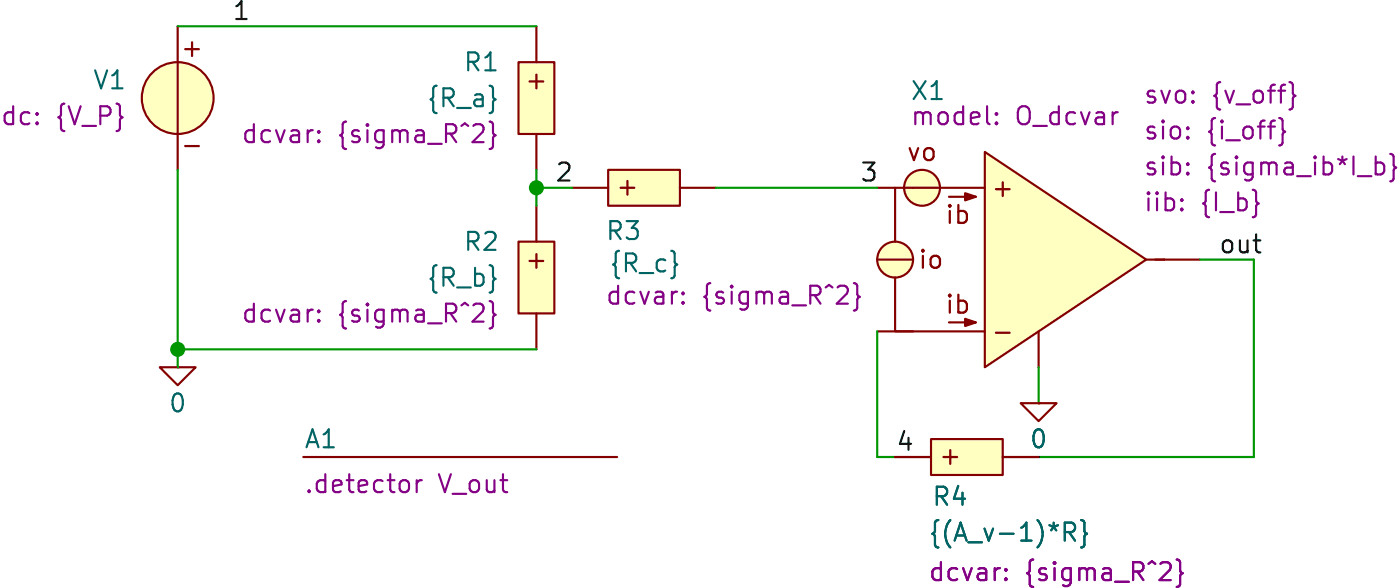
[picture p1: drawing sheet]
(kicad_sch
 (version 20231120)
 (generator "eeschema")
 (generator_version "8.0")
 (paper "A4")
 (title_block
  (title "VampBiasTotal"))
 (lib_symbols
  (symbol "SLiCAP:Command"
   (pin_numbers hide)
   (pin_names
    (offset 0) hide) (exclude_from_sim no) (in_bom yes) (on_board yes)
   (property "Reference" "A?" (at 0 1.27 0) (do_not_autoplace) (effects (font (size 1.27 1.27)) (justify left)))
   (property "Value" "" (at 0 -0.635 0) (effects (font (size 1.27 1.27)) (justify left) (hide yes)))
   (property "Footprint" "" (at 0 -1.27 0) (effects (font (size 1.27 1.27)) (justify left) (hide yes)))
   (property "Datasheet" "" (at 0 -1.27 0) (effects (font (size 1.27 1.27)) (justify left) (hide yes)))
   (property "Description" "SLiCAP command (.lib, .param, .model. subckt}" (at 23.114 -4.064 0) (effects (font (size 1.27 1.27)) (hide yes)))
   (property "command" "?" (at 0 -1.905 0) (do_not_autoplace) (effects (font (size 1.27 1.27)) (justify left)))
   (symbol "Command_0_1"
    (polyline (pts (xy 0 0) (xy 22.225 0)) (stroke (width 0) (type default)) (fill (type none)))))
  (symbol "SLiCAP:GND"
   (power)
   (pin_numbers hide)
   (pin_names
    (offset 0) hide) (exclude_from_sim no) (in_bom yes) (on_board yes)
   (property "Reference" "#0" (at 0 -5.08 0) (effects (font (size 1.27 1.27)) (hide yes)))
   (property "Value" "0" (at 0 -2.54 0) (do_not_autoplace) (effects (font (size 1.27 1.27))))
   (property "Footprint" "" (at 0 0 0) (effects (font (size 1.27 1.27)) (hide yes)))
   (property "Datasheet" "" (at 0 -10.16 0) (effects (font (size 1.27 1.27)) (hide yes)))
   (property "Description" "0V reference potential" (at 0 -7.62 0) (effects (font (size 1.27 1.27)) (hide yes)))
   (symbol "GND_0_1"
    (polyline (pts (xy -1.27 0) (xy 0 -1.27) (xy 1.27 0) (xy -1.27 0)) (stroke (width 0) (type default)) (fill (type none))))
   (symbol "GND_1_1"
    (pin power_in line (at 0 0 0) (length 0) (name "~" (effects (font (size 1.016 1.016)))) (number "1" (effects (font (size 1.016 1.016)))))))
  (symbol "SLiCAP:O_dcvar"
   (pin_numbers hide)
   (pin_names
    (offset 0) hide) (exclude_from_sim no) (in_bom yes) (on_board yes)
   (property "Reference" "X?" (at 1.27 6.985 0) (effects (font (size 1.27 1.27)) (justify left)))
   (property "Value" "" (at 2.54 5.08 0) (effects (font (size 1.27 1.27)) (justify left) (hide yes)))
   (property "Footprint" "" (at 2.54 -1.27 0) (effects (font (size 1.27 1.27)) (justify left) (hide yes)))
   (property "Datasheet" "" (at 2.54 -1.27 0) (effects (font (size 1.27 1.27)) (justify left) (hide yes)))
   (property "Description" "OpAmp (nullor) with dcvar parameters for the  input-referred DC offset voltage and offset current and for the bias current" (at 45.72 -13.97 0) (effects (font (size 1.27 1.27)) (hide yes)))
   (property "svo" "{sigma_vo}" (at 3.81 -3.81 0) (show_name) (do_not_autoplace) (effects (font (size 1.27 1.27)) (justify left)))
   (property "sio" "{sigma_io}" (at 3.81 -6.35 0) (show_name) (do_not_autoplace) (effects (font (size 1.27 1.27)) (justify left)))
   (property "model" "O_dcvar" (at 1.27 5.08 0) (show_name) (effects (font (size 1.27 1.27)) (justify left)))
   (property "sib" "{sigma_ib}" (at 3.81 -8.89 0) (show_name) (do_not_autoplace) (effects (font (size 1.27 1.27)) (justify left)))
   (property "iib" "{I_b}" (at 3.81 -11.43 0) (show_name) (do_not_autoplace) (effects (font (size 1.27 1.27)) (justify left)))
   (symbol "O_dcvar_0_1"
    (polyline (pts (xy -12.7 0) (xy -10.16 0)) (stroke (width 0) (type default)) (fill (type none)))
    (polyline (pts (xy -5.715 -4.445) (xy -7.62 -4.445)) (stroke (width 0) (type solid)) (fill (type none)))
    (polyline (pts (xy -5.715 4.445) (xy -7.62 4.445)) (stroke (width 0) (type solid)) (fill (type none)))
    (polyline (pts (xy 6.35 0) (xy 7.62 0)) (stroke (width 0) (type default)) (fill (type none)))
    (polyline (pts (xy 7.62 0) (xy 6.985 0)) (stroke (width 0) (type default)) (fill (type none)))
    (polyline (pts (xy -11.43 -1.27) (xy -11.43 -5.08) (xy -5.08 -5.08)) (stroke (width 0) (type default)) (fill (type none)))
    (polyline (pts (xy -5.715 -4.445) (xy -6.477 -4.191) (xy -6.477 -4.699) (xy -5.715 -4.445)) (stroke (width 0) (type solid)) (fill (type outline)))
    (polyline (pts (xy -5.715 4.445) (xy -6.477 4.699) (xy -6.477 4.191) (xy -5.715 4.445)) (stroke (width 0) (type solid)) (fill (type outline))))
   (symbol "O_dcvar_1_0"
    (pin power_out line (at 10.16 0 180) (length 2.54) (name "outP" (effects (font (size 1.27 1.27)))) (number "3" (effects (font (size 1.27 1.27)))))
    (pin power_out line (at -1.27 -7.62 90) (length 2.54) (name "outN" (effects (font (size 1.27 1.27)))) (number "4" (effects (font (size 1.27 1.27))))))
   (symbol "O_dcvar_1_1"
    (circle (center -11.43 0) (radius 1.27) (stroke (width 0) (type default)) (fill (type background)))
    (circle (center -9.525 5.08) (radius 1.27) (stroke (width 0) (type default)) (fill (type background)))
    (polyline (pts (xy -11.43 1.27) (xy -11.43 5.08)) (stroke (width 0) (type default)) (fill (type none)))
    (polyline (pts (xy -10.16 5.08) (xy -5.08 5.08)) (stroke (width 0) (type default)) (fill (type none)))
    (polyline (pts (xy 6.35 0) (xy -5.08 7.62) (xy -5.08 -7.62) (xy 6.35 0)) (stroke (width 0) (type default)) (fill (type background)))
    (text "+" (at -3.81 5.08 0) (effects (font (size 1.27 1.27))))
    (text "-" (at -3.81 -5.08 0) (effects (font (size 1.27 1.27))))
    (text "ib" (at -6.985 -3.175 0) (effects (font (size 1.27 1.27))))
    (text "ib" (at -6.985 3.175 0) (effects (font (size 1.27 1.27))))
    (text "io" (at -8.89 0 0) (effects (font (size 1.27 1.27))))
    (text "vo" (at -9.525 7.62 0) (effects (font (size 1.27 1.27))))
    (pin input line (at -12.7 5.08 0) (length 2.54) (name "inp" (effects (font (size 1.27 1.27)))) (number "1" (effects (font (size 1.27 1.27)))))
    (pin input line (at -12.7 -5.08 0) (length 2.54) (name "inN" (effects (font (size 1.27 1.27)))) (number "2" (effects (font (size 1.27 1.27)))))))
  (symbol "SLiCAP:R"
   (pin_numbers hide)
   (pin_names
    (offset 1.016) hide) (exclude_from_sim no) (in_bom yes) (on_board yes)
   (property "Reference" "R?" (at 1.905 3.81 0) (effects (font (size 1.27 1.27)) (justify left)))
   (property "Value" "?" (at 1.905 1.905 0) (show_name) (effects (font (size 1.27 1.27)) (justify left)))
   (property "Footprint" "" (at 0.635 -3.175 0) (effects (font (size 1.27 1.27)) (hide yes)))
   (property "Datasheet" "" (at 0.635 -3.175 0) (effects (font (size 1.27 1.27)) (hide yes)))
   (property "Description" "Resistor (cannot have zero resistance)" (at 21.082 -5.842 0) (effects (font (size 1.27 1.27)) (hide yes)))
   (property "model" "R" (at 1.905 -3.81 0) (show_name) (effects (font (size 1.27 1.27)) (justify left) (hide yes)))
   (property "noisetemp" "0" (at 1.905 0 0) (show_name) (effects (font (size 1.27 1.27)) (justify left)))
   (property "noiseflow" "0" (at 15.24 0 0) (show_name) (effects (font (size 1.27 1.27)) (justify left)))
   (property "dcvar" "0" (at 1.905 -1.905 0) (show_name) (effects (font (size 1.27 1.27)) (justify left)))
   (property "dcvarlot" "0" (at 15.24 -1.905 0) (show_name) (effects (font (size 1.27 1.27)) (justify left)))
   (symbol "R_0_0"
    (text "+" (at 0 1.27 0) (effects (font (size 1.27 1.27)))))
   (symbol "R_1_0"
    (pin passive line (at 0 5.08 270) (length 2.54) (name "1" (effects (font (size 1.27 1.27)))) (number "1" (effects (font (size 1.27 1.27)))))
    (pin passive line (at 0 -5.08 90) (length 2.54) (name "2" (effects (font (size 1.27 1.27)))) (number "2" (effects (font (size 1.27 1.27))))))
   (symbol "R_1_1"
    (rectangle (start -1.27 2.54) (end 1.27 -2.54) (stroke (width 0) (type solid)) (fill (type background)))))
  (symbol "SLiCAP:V"
   (pin_numbers hide)
   (pin_names
    (offset 0) hide) (exclude_from_sim no) (in_bom yes) (on_board yes)
   (property "Reference" "V?" (at 3.175 4.445 0) (effects (font (size 1.27 1.27)) (justify left)))
   (property "Value" "?" (at 3.175 2.54 0) (show_name) (effects (font (size 1.27 1.27)) (justify left)))
   (property "Footprint" "" (at 0 -1.27 0) (effects (font (size 1.27 1.27)) (justify left) (hide yes)))
   (property "Datasheet" "" (at 0 -1.27 0) (effects (font (size 1.27 1.27)) (justify left) (hide yes)))
   (property "Description" "Independent voltage source" (at 16.51 -7.112 0) (effects (font (size 1.27 1.27)) (hide yes)))
   (property "noise" "0" (at 3.175 -3.175 0) (show_name) (effects (font (size 1.27 1.27)) (justify left)))
   (property "dc" "0" (at 3.175 0.635 0) (show_name) (effects (font (size 1.27 1.27)) (justify left)))
   (property "dcvar" "0" (at 3.175 -1.27 0) (show_name) (effects (font (size 1.27 1.27)) (justify left)))
   (property "model" "V" (at 3.175 -5.08 0) (show_name) (effects (font (size 1.27 1.27)) (justify left) (hide yes)))
   (symbol "V_0_0"
    (text "+" (at -1.016 3.556 0) (effects (font (size 1.27 1.27))))
    (text "-" (at -1.016 -3.302 0) (effects (font (size 1.27 1.27))))
    (pin power_out line (at 0 5.08 270) (length 2.54) (name "p" (effects (font (size 1.27 1.27)))) (number "1" (effects (font (size 1.27 1.27)))))
    (pin power_out line (at 0 -5.08 90) (length 2.54) (name "n" (effects (font (size 1.27 1.27)))) (number "2" (effects (font (size 1.27 1.27))))))
   (symbol "V_0_1"
    (polyline (pts (xy 0 2.54) (xy 0 -2.54)) (stroke (width 0) (type solid)) (fill (type none))))
   (symbol "V_1_0"
    (circle (center 0 0) (radius 2.54) (stroke (width 0) (type solid)) (fill (type background))))))
 (junction
  (at 52.07 63.5)
  (diameter 0)
  (color 0 0 0 0))
 (junction
  (at 77.47 52.07)
  (diameter 0)
  (color 0 0 0 0))
 (wire
  (pts (xy 128.27 71.12) (xy 113.03 71.12))
  (stroke (width 0) (type default)))
 (wire
  (pts (xy 101.6 71.12) (xy 102.87 71.12))
  (stroke (width 0) (type default)))
 (wire
  (pts (xy 90.17 52.07) (xy 101.6 52.07))
  (stroke (width 0) (type default)))
 (wire
  (pts (xy 52.07 50.8) (xy 52.07 63.5))
  (stroke (width 0) (type default)))
 (wire
  (pts (xy 52.07 63.5) (xy 52.07 64.77))
  (stroke (width 0) (type default)))
 (wire
  (pts (xy 101.6 62.23) (xy 101.6 71.12))
  (stroke (width 0) (type default)))
 (wire
  (pts (xy 77.47 53.34) (xy 77.47 52.07))
  (stroke (width 0) (type default)))
 (wire
  (pts (xy 124.46 57.15) (xy 128.27 57.15))
  (stroke (width 0) (type default)))
 (wire
  (pts (xy 52.07 40.64) (xy 77.47 40.64))
  (stroke (width 0) (type default)))
 (wire
  (pts (xy 77.47 50.8) (xy 77.47 52.07))
  (stroke (width 0) (type default)))
 (wire
  (pts (xy 113.03 64.77) (xy 113.03 67.31))
  (stroke (width 0) (type default)))
 (wire
  (pts (xy 77.47 52.07) (xy 80.01 52.07))
  (stroke (width 0) (type default)))
 (wire
  (pts (xy 128.27 57.15) (xy 128.27 71.12))
  (stroke (width 0) (type default)))
 (wire
  (pts (xy 52.07 63.5) (xy 77.47 63.5))
  (stroke (width 0) (type default)))
 (label "4"
  (at 102.87 71.12 0)
  (fields_autoplaced yes)
  (effects (font (size 1.27 1.27)) (justify left bottom)))
 (label "2"
  (at 78.74 52.07 0)
  (fields_autoplaced yes)
  (effects (font (size 1.27 1.27)) (justify left bottom)))
 (label "out"
  (at 125.73 57.15 0)
  (fields_autoplaced yes)
  (effects (font (size 1.27 1.27)) (justify left bottom)))
 (label "3"
  (at 100.33 52.07 0)
  (fields_autoplaced yes)
  (effects (font (size 1.27 1.27)) (justify left bottom)))
 (label "1"
  (at 55.88 40.64 0)
  (fields_autoplaced yes)
  (effects (font (size 1.27 1.27)) (justify left bottom)))
 (symbol
  (lib_id "SLiCAP:V")
  (at 52.07 45.72 0)
  (mirror y)
  (unit 1)
  (exclude_from_sim no)
  (in_bom yes)
  (on_board yes)
  (dnp no)
  (property "Reference" "V1" (at 48.514 44.45 0) (effects (font (size 1.27 1.27)) (justify left)))
  (property "Value" "0" (at 48.26 43.0529 0) (effects (font (size 1.27 1.27)) (justify left) (hide yes)))
  (property "Footprint" "" (at 52.07 46.99 0) (effects (font (size 1.27 1.27)) (justify left) (hide yes)))
  (property "Datasheet" "" (at 52.07 46.99 0) (effects (font (size 1.27 1.27)) (justify left) (hide yes)))
  (property "Description" "Independent voltage source" (at 35.56 52.832 0) (effects (font (size 1.27 1.27)) (hide yes)))
  (property "noise" "0" (at 48.26 44.3229 0) (show_name yes) (effects (font (size 1.27 1.27)) (justify left) (hide yes)))
  (property "dc" "{V_P}" (at 48.514 46.99 0) (show_name yes) (effects (font (size 1.27 1.27)) (justify left)))
  (property "dcvar" "0" (at 48.26 48.1329 0) (show_name yes) (effects (font (size 1.27 1.27)) (justify left) (hide yes)))
  (property "model" "V" (at 48.895 50.8 0) (show_name yes) (effects (font (size 1.27 1.27)) (justify left) (hide yes)))
  (pin "2")
  (pin "1"))
 (symbol
  (lib_id "SLiCAP:R")
  (at 77.47 58.42 0)
  (unit 1)
  (exclude_from_sim no)
  (in_bom yes)
  (on_board yes)
  (dnp no)
  (property "Reference" "R2" (at 74.93 55.8799 0) (effects (font (size 1.27 1.27)) (justify right)))
  (property "Value" "{R_b}" (at 74.93 58.4199 0) (effects (font (size 1.27 1.27)) (justify right)))
  (property "Footprint" "" (at 78.105 61.595 0) (effects (font (size 1.27 1.27)) (hide yes)))
  (property "Datasheet" "" (at 78.105 61.595 0) (effects (font (size 1.27 1.27)) (hide yes)))
  (property "Description" "Resistor (cannot have zero resistance)" (at 98.552 64.262 0) (effects (font (size 1.27 1.27)) (hide yes)))
  (property "model" "R" (at 79.375 62.23 0) (show_name yes) (effects (font (size 1.27 1.27)) (justify left) (hide yes)))
  (property "noisetemp" "0" (at 80.01 57.1499 0) (show_name yes) (effects (font (size 1.27 1.27)) (justify left) (hide yes)))
  (property "noiseflow" "0" (at 80.01 59.6899 0) (show_name yes) (effects (font (size 1.27 1.27)) (justify left) (hide yes)))
  (property "dcvar" "{sigma_R^2}" (at 74.93 60.9599 0) (show_name yes) (effects (font (size 1.27 1.27)) (justify right)))
  (property "dcvarlot" "0" (at 80.01 64.7699 0) (show_name yes) (effects (font (size 1.27 1.27)) (justify left) (hide yes)))
  (pin "1")
  (pin "2"))
 (symbol
  (lib_id "SLiCAP:R")
  (at 77.47 45.72 0)
  (unit 1)
  (exclude_from_sim no)
  (in_bom yes)
  (on_board yes)
  (dnp no)
  (property "Reference" "R1" (at 74.93 43.1799 0) (effects (font (size 1.27 1.27)) (justify right)))
  (property "Value" "{R_a}" (at 74.93 45.7199 0) (effects (font (size 1.27 1.27)) (justify right)))
  (property "Footprint" "" (at 78.105 48.895 0) (effects (font (size 1.27 1.27)) (hide yes)))
  (property "Datasheet" "" (at 78.105 48.895 0) (effects (font (size 1.27 1.27)) (hide yes)))
  (property "Description" "Resistor (cannot have zero resistance)" (at 98.552 51.562 0) (effects (font (size 1.27 1.27)) (hide yes)))
  (property "model" "R" (at 79.375 49.53 0) (show_name yes) (effects (font (size 1.27 1.27)) (justify left) (hide yes)))
  (property "noisetemp" "0" (at 80.01 44.4499 0) (show_name yes) (effects (font (size 1.27 1.27)) (justify left) (hide yes)))
  (property "noiseflow" "0" (at 80.01 46.9899 0) (show_name yes) (effects (font (size 1.27 1.27)) (justify left) (hide yes)))
  (property "dcvar" "{sigma_R^2}" (at 74.93 48.2599 0) (show_name yes) (effects (font (size 1.27 1.27)) (justify right)))
  (property "dcvarlot" "0" (at 80.01 52.0699 0) (show_name yes) (effects (font (size 1.27 1.27)) (justify left) (hide yes)))
  (pin "1")
  (pin "2"))
 (symbol
  (lib_id "SLiCAP:GND")
  (at 113.03 67.31 0)
  (unit 1)
  (exclude_from_sim no)
  (in_bom yes)
  (on_board yes)
  (dnp no)
  (property "Reference" "#02" (at 113.03 72.39 0) (effects (font (size 1.27 1.27)) (hide yes)))
  (property "Value" "0" (at 113.03 69.85 0) (do_not_autoplace yes) (effects (font (size 1.27 1.27))))
  (property "Footprint" "" (at 113.03 67.31 0) (effects (font (size 1.27 1.27)) (hide yes)))
  (property "Datasheet" "" (at 113.03 77.47 0) (effects (font (size 1.27 1.27)) (hide yes)))
  (property "Description" "0V reference potential" (at 113.03 74.93 0) (effects (font (size 1.27 1.27)) (hide yes)))
  (pin "1"))
 (symbol
  (lib_id "SLiCAP:R")
  (at 85.09 52.07 90)
  (unit 1)
  (exclude_from_sim no)
  (in_bom yes)
  (on_board yes)
  (dnp no)
  (property "Reference" "R3" (at 82.296 55.118 90) (effects (font (size 1.27 1.27)) (justify right)))
  (property "Value" "{R_c}" (at 82.55 57.404 90) (effects (font (size 1.27 1.27)) (justify right)))
  (property "Footprint" "" (at 88.265 51.435 0) (effects (font (size 1.27 1.27)) (hide yes)))
  (property "Datasheet" "" (at 88.265 51.435 0) (effects (font (size 1.27 1.27)) (hide yes)))
  (property "Description" "Resistor (cannot have zero resistance)" (at 90.932 30.988 0) (effects (font (size 1.27 1.27)) (hide yes)))
  (property "model" "R" (at 88.9 50.165 0) (show_name yes) (effects (font (size 1.27 1.27)) (justify left) (hide yes)))
  (property "noisetemp" "0" (at 83.8199 49.53 0) (show_name yes) (effects (font (size 1.27 1.27)) (justify left) (hide yes)))
  (property "noiseflow" "0" (at 86.3599 49.53 0) (show_name yes) (effects (font (size 1.27 1.27)) (justify left) (hide yes)))
  (property "dcvar" "{sigma_R^2}" (at 82.296 59.69 90) (show_name yes) (effects (font (size 1.27 1.27)) (justify right)))
  (property "dcvarlot" "0" (at 91.4399 49.53 0) (show_name yes) (effects (font (size 1.27 1.27)) (justify left) (hide yes)))
  (pin "1")
  (pin "2"))
 (symbol
  (lib_id "SLiCAP:GND")
  (at 52.07 64.77 0)
  (unit 1)
  (exclude_from_sim no)
  (in_bom yes)
  (on_board yes)
  (dnp no)
  (property "Reference" "#01" (at 52.07 69.85 0) (effects (font (size 1.27 1.27)) (hide yes)))
  (property "Value" "0" (at 52.07 67.31 0) (do_not_autoplace yes) (effects (font (size 1.27 1.27))))
  (property "Footprint" "" (at 52.07 64.77 0) (effects (font (size 1.27 1.27)) (hide yes)))
  (property "Datasheet" "" (at 52.07 74.93 0) (effects (font (size 1.27 1.27)) (hide yes)))
  (property "Description" "0V reference potential" (at 52.07 72.39 0) (effects (font (size 1.27 1.27)) (hide yes)))
  (pin "1"))
 (symbol
  (lib_id "SLiCAP:R")
  (at 107.95 71.12 90)
  (unit 1)
  (exclude_from_sim no)
  (in_bom yes)
  (on_board yes)
  (dnp no)
  (property "Reference" "R4" (at 105.41 73.914 90) (effects (font (size 1.27 1.27)) (justify right)))
  (property "Value" "{(A_v-1)*R}" (at 105.156 76.454 90) (effects (font (size 1.27 1.27)) (justify right)))
  (property "Footprint" "" (at 111.125 70.485 0) (effects (font (size 1.27 1.27)) (hide yes)))
  (property "Datasheet" "" (at 111.125 70.485 0) (effects (font (size 1.27 1.27)) (hide yes)))
  (property "Description" "Resistor (cannot have zero resistance)" (at 113.792 50.038 0) (effects (font (size 1.27 1.27)) (hide yes)))
  (property "model" "R" (at 111.76 69.215 0) (show_name yes) (effects (font (size 1.27 1.27)) (justify left) (hide yes)))
  (property "noisetemp" "0" (at 106.6799 68.58 0) (show_name yes) (effects (font (size 1.27 1.27)) (justify left) (hide yes)))
  (property "noiseflow" "0" (at 109.2199 68.58 0) (show_name yes) (effects (font (size 1.27 1.27)) (justify left) (hide yes)))
  (property "dcvar" "{sigma_R^2}" (at 105.156 79.248 90) (show_name yes) (effects (font (size 1.27 1.27)) (justify right)))
  (property "dcvarlot" "0" (at 114.2999 68.58 0) (show_name yes) (effects (font (size 1.27 1.27)) (justify left) (hide yes)))
  (pin "1")
  (pin "2"))
 (symbol
  (lib_id "SLiCAP:Command")
  (at 60.96 71.12 0)
  (unit 1)
  (exclude_from_sim no)
  (in_bom yes)
  (on_board yes)
  (dnp no)
  (fields_autoplaced yes)
  (property "Reference" "A1" (at 60.96 69.85 0) (do_not_autoplace yes) (effects (font (size 1.27 1.27)) (justify left)))
  (property "Value" "~" (at 60.96 71.755 0) (effects (font (size 1.27 1.27)) (justify left) (hide yes)))
  (property "Footprint" "" (at 60.96 72.39 0) (effects (font (size 1.27 1.27)) (justify left) (hide yes)))
  (property "Datasheet" "" (at 60.96 72.39 0) (effects (font (size 1.27 1.27)) (justify left) (hide yes)))
  (property "Description" "SLiCAP command (.lib, .param, .model. subckt}" (at 84.074 75.184 0) (effects (font (size 1.27 1.27)) (hide yes)))
  (property "command" ".detector V_out" (at 60.96 73.025 0) (do_not_autoplace yes) (effects (font (size 1.27 1.27)) (justify left))))
 (symbol
  (lib_id "SLiCAP:O_dcvar")
  (at 114.3 57.15 0)
  (unit 1)
  (exclude_from_sim no)
  (in_bom yes)
  (on_board yes)
  (dnp no)
  (property "Reference" "X1" (at 103.886 45.212 0) (effects (font (size 1.27 1.27)) (justify left)))
  (property "Value" "~" (at 116.84 52.07 0) (effects (font (size 1.27 1.27)) (justify left) (hide yes)))
  (property "Footprint" "" (at 116.84 58.42 0) (effects (font (size 1.27 1.27)) (justify left) (hide yes)))
  (property "Datasheet" "" (at 116.84 58.42 0) (effects (font (size 1.27 1.27)) (justify left) (hide yes)))
  (property "Description" "OpAmp (nullor) with dcvar parameters for the  input-referred DC offset voltage and offset current and for the bias current" (at 160.02 71.12 0) (effects (font (size 1.27 1.27)) (hide yes)))
  (property "svo" "{v_off}" (at 120.396 45.466 0) (show_name yes) (do_not_autoplace yes) (effects (font (size 1.27 1.27)) (justify left)))
  (property "sio" "{i_off}" (at 120.396 48.006 0) (show_name yes) (do_not_autoplace yes) (effects (font (size 1.27 1.27)) (justify left)))
  (property "model" "O_dcvar" (at 103.886 46.99 0) (show_name yes) (effects (font (size 1.27 1.27)) (justify left)))
  (property "sib" "{sigma_ib*I_b}" (at 120.396 50.546 0) (show_name yes) (do_not_autoplace yes) (effects (font (size 1.27 1.27)) (justify left)))
  (property "iib" "{I_b}" (at 120.396 53.086 0) (show_name yes) (do_not_autoplace yes) (effects (font (size 1.27 1.27)) (justify left)))
  (pin "2")
  (pin "3")
  (pin "1")
  (pin "4"))
 (sheet_instances
  (path ""
   (page "1"))))
